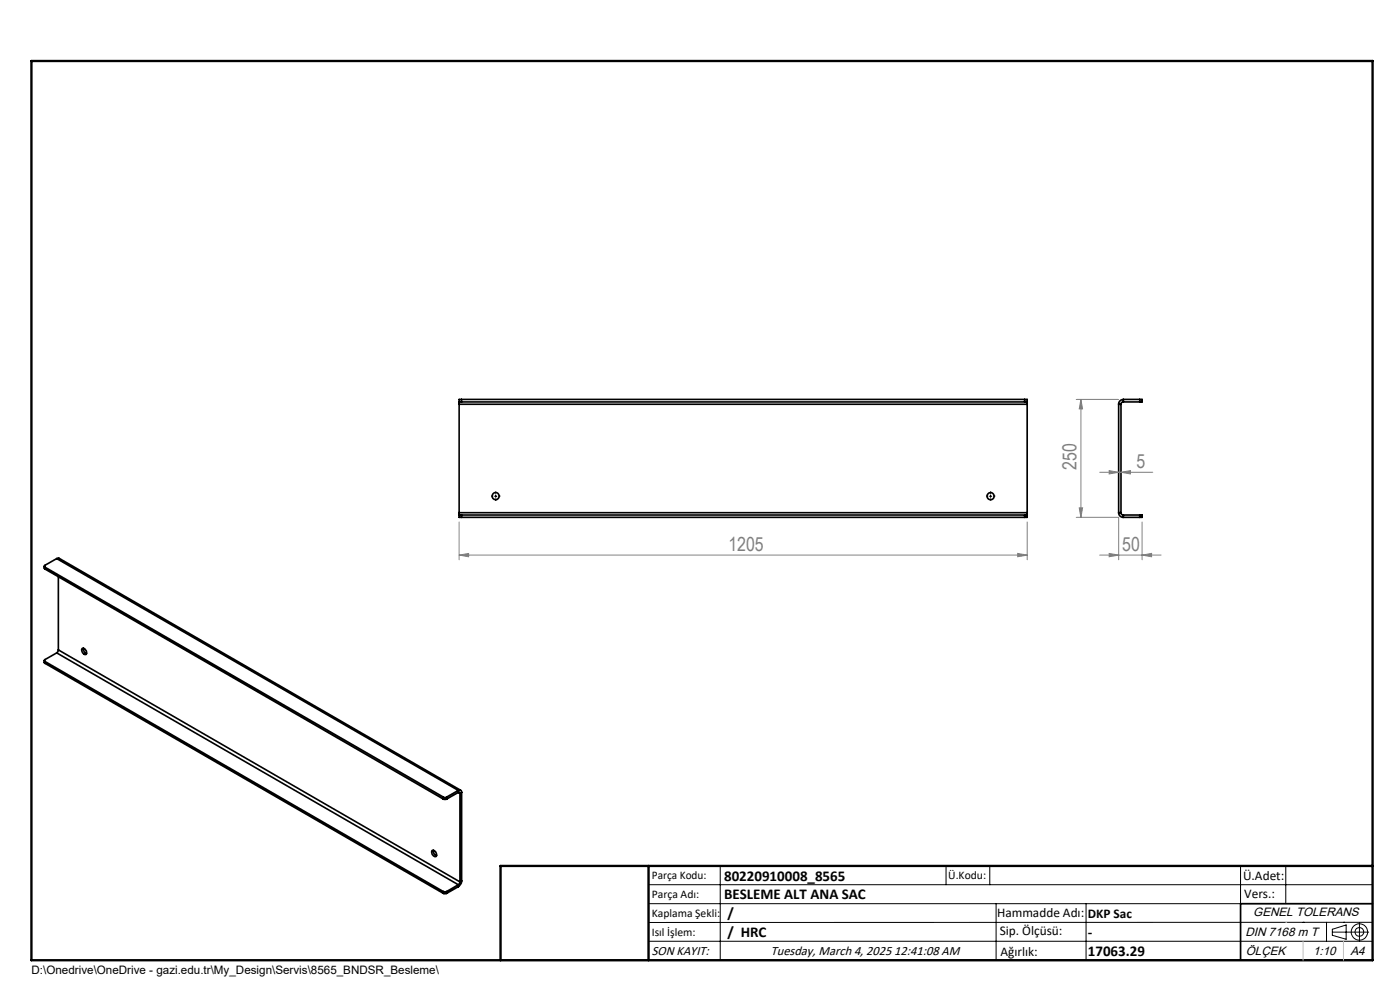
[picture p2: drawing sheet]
<svg xmlns="http://www.w3.org/2000/svg" width="297mm" height="210mm" viewBox="0 0 297 210" stroke-linecap="round" stroke-linejoin="round" font-family="sans-serif">
<g fill="none" stroke="#000" stroke-width=".35">
<path d="M97.4 85.3h.5M97.4 85.3v.5M97.4 85.8v23M97.4 85.8h120.5M97.9 84.7h-.5v.6M97.9 84.7v.6M97.9 84.7h119.5M97.9 85.3h119.5M217.4 84.7h.5v.6M217.4 85.3h.5M217.4 84.7v.6M217.9 85.3v.5"/>
<path d="M217.9 85.8v23M237.3 85.8h.5M237.3 85.8v23M237.8 85.8v23M238.3 84.7a1.02 1.02 0 0 0-1 1.1M238.3 85.3l-.4 .1-.1 .4M238.3 84.7h3.5M238.3 85.3h3.5M238.3 84.7v.6M241.8 84.7h.5v.6h-.5M241.8 84.7v.6M12 118.5l-2.4 1.4a.22 .22 0 0 0-.2 .2 .22 .22 0 0 0 .2 .2"/>
<path d="M12 118.5l.5-.1 85.2 49.2M12 118.5l85.2 49.2M97.4 109.2v.5h.5M97.4 109.2h.5M97.4 108.8v.4M97.4 108.8h120.5M97.9 109.2v.5M97.9 109.7h119.5M97.9 109.2h119.5M217.4 109.2h.5M217.4 109.2v.5M217.9 109.2v.5h-.5"/>
<path d="M217.9 108.8v.4M237.3 108.8a.96 .96 0 0 0 1 .9M237.3 108.8h.5M237.8 108.8l.2 .4h.3M238.3 109.7h3.5M238.3 109.2h3.5M238.3 109.2v.5M241.8 109.2h.5v.5h-.5M241.8 109.2v.5M9.4 120.1v.5l.2 .1M9.6 120.3l84.5 48.8M9.6 120.3v.4"/>
<path d="M9.6 120.7l84.5 48.8M12 138.5l-2.4 1.4a.22 .22 0 0 0-.2 .2 .22 .22 0 0 0 .2 .2M12 138.5l85.2 49.2M12.4 137.9l-.4 .6M12.4 122.4v15.5M12.4 137.9l85.2 49.2M17.4 137.6a.79 .79 0 0 1 .8 .4 .79 .79 0 0 1 0 .8 .9 .9 0 0 1-.8-1.2zM17.7 137.5l.2 .8 .4 .3M9.4 140.1v.4l.2 .2M9.6 140.3v.4M9.6 140.3l84.5 48.8M9.6 140.7l84.5 48.8"/>
<path d="M94.1 169.5h.7M94.1 169.1h.7M94.1 169.1v.4M94.8 169.1v.4M97.2 167.7a.44 .44 0 0 1 .5-.1 .44 .44 0 0 1 .2 .5M97.2 168.1l.2-.1 .2 .3M97.2 167.7l-2.4 1.4M97.2 167.7v.4M97.2 168.1l-2.4 1.4M97.2 168.1l.4 .2M97.6 168.3v18.8M97.9 168.1l-.3 .2"/>
<path d="M97.9 168.1v18.8M91.7 180.4a.84 .84 0 0 1 .8 .4 .84 .84 0 0 1 0 .9 .9 .9 0 0 1-.8-1.3zM91.9 180.4a1.02 1.02 0 0 0 .7 1.1M94.1 189.1h.7M94.1 189.5h.7M94.1 189.1v.4M94.8 189.1v.4M97.2 187.7v.4M97.2 187.7l-2.4 1.4M97.2 188.1l-2.4 1.4M97.6 187.1l-.4 .6M97.9 186.9a1.6 1.6 0 0 1-.7 1.2"/>
<path d="M97.9 186.9l-.3 .2M291.2 191.7h-28v12M106.2 203.7h185"/>
<circle cx="105.1" cy="105.3" r=".74"/>
<circle cx="210.1" cy="105.2" r=".76"/>
</g>
<g fill="none" stroke="#808080" stroke-width=".21">
<path d="M228.3 84.7h9M229.3 84.7l.4 2h-.7zM229.3 84.7v25M235.3 99.8l2 .4-2 .3zM97.4 117.7l2-.3v.7zM97.4 110.7v8M97.4 117.7h120.5M215.9 117.4l2 .3-2 .4zM217.9 110.7v8M228.3 109.7h9v9M229 107.7h.7l-.4 2zM233.3 117.7h13"/>
<path d="M233.3 100.2h11.2M235.3 117.4l2 .3-2 .4zM237.8 100.2l2-.4v.7zM242.3 117.7l2-.3v.7zM242.3 110.7v8"/>
</g>
<g fill="none" stroke="#000" stroke-width=".21">
<path d="M104.9 105.3h.5M105.2 105v.5M209.9 105.3h.5M210.1 105v.5M137.6 187.7h153.6M137.6 191.7h153.6M137.6 199.7h153.6M152.8 183.7v20M200.7 183.7v4M210 183.7v4M211.3 191.7v12M230.4 191.7v12"/>
<path d="M263.2 183.7v20M272.8 183.7v8M276.4 195.6h.1M281.4 195.6v4.1M282.6 197.7h7.8M282.6 197.1l3-.9v3l-3-.8zM285 195.6h.1M288.4 195.8v3.8M291.2 195.6l-153.6 .1"/>
<circle cx="288.4" cy="197.7" r="1.74"/>
<circle cx="288.4" cy="197.7" r=".93"/>
</g>
<path d="M104.7 105.2h-.5M105.2 104.7v-.5M105.2 105.7v.5M105.7 105.2h.5M209.7 105.2h-.5M210.2 104.7v-.5M210.2 105.7v.5M210.7 105.2h.5" fill="none" stroke="#000" stroke-width=".21" stroke-dasharray="15.2 1.3 1.3 1.3" stroke-linecap="butt"/>
<path d="M6.7 12.9h284.5v190.8h-284.5zM137.6 183.7v20M291.2 183.7h-185v20" fill="none" stroke="#000" stroke-width=".5"/>
<path d="M272.8 195.6h.1M276.4 199.7v4M285 199.7v4" fill="none" stroke="#c0c0c0" stroke-width=".21"/>
<g fill="#808080">
<path d="M97.4 117.7l2-.3v.7zM215.9 117.4l2 .3-2 .4z"/>
<path d="M235.3 117.4l2 .3-2 .4zM242.3 117.7l2-.3v.7z"/>
<path d="M237.8 100.2l2-.4v.7zM235.3 99.8l2 .4-2 .3z"/>
<path d="M229 107.7h.7l-.4 2zM229.3 84.7l.4 2h-.7z"/>
</g>
<g font-size="4.1" fill="#808080">
<text x="228.4" y="99.7" transform="rotate(-90 228.4 99.7)">250</text>
<text x="241.1" y="99.2">5</text>
<text x="154.5" y="116.8">1205</text>
<text x="238.1" y="116.8">50</text>
</g>
<g font-size="3.2">
<text x="153.6" y="190.8">BESLEME ALT ANA SAC</text>
<text x="153.6" y="186.8">80220910008_8565</text>
<text x="154.3" y="194.8">/</text>
<text x="154.3" y="198.8">/ HRC</text>
<text x="230.8" y="198.7">-</text>
<text x="230.8" y="202.8">17063.29</text>
</g>
<g font-size="2.8">
<text x="263.7" y="186.7">Ü.Adet:</text>
<text x="263.9" y="190.5">Vers.:</text>
<text x="211.5" y="194.5">Hammadde Adı:</text>
<text x="230.8" y="194.7">DKP Sac</text>
<text x="138.3" y="202.6">SON KAYIT:</text>
<text x="163.5" y="202.6">Tuesday, March 4, 2025 12:41:08 AM</text>
<text x="212.1" y="198.4">Sip. Ölçüsü:</text>
<text x="212.2" y="202.7">Ağırlık:</text>
</g>
<g font-size="2.6">
<text x="265.9" y="194.4">GENEL TOLERANS</text>
<text x="264.2" y="198.5">DIN 7168 m T</text>
<text x="264.3" y="202.6">ÖLÇEK</text>
<text x="278.5" y="202.6">1:10</text>
<text x="286.5" y="202.6">A4</text>
</g>
<g font-size="2.5">
<text x="138.3" y="186.4">Parça Kodu:</text>
<text x="138.3" y="190.5">Parça Adı:</text>
<text x="201.2" y="186.5">Ü.Kodu:</text>
<text x="138.3" y="194.5">Kaplama Şekli:</text>
<text x="138.3" y="198.6">Isıl İşlem:</text>
<text x="6.7" y="206.7">D:\Onedrive\OneDrive - gazi.edu.tr\My_Design\Servis\8565_BNDSR_Besleme\</text>
</g>
</svg>
